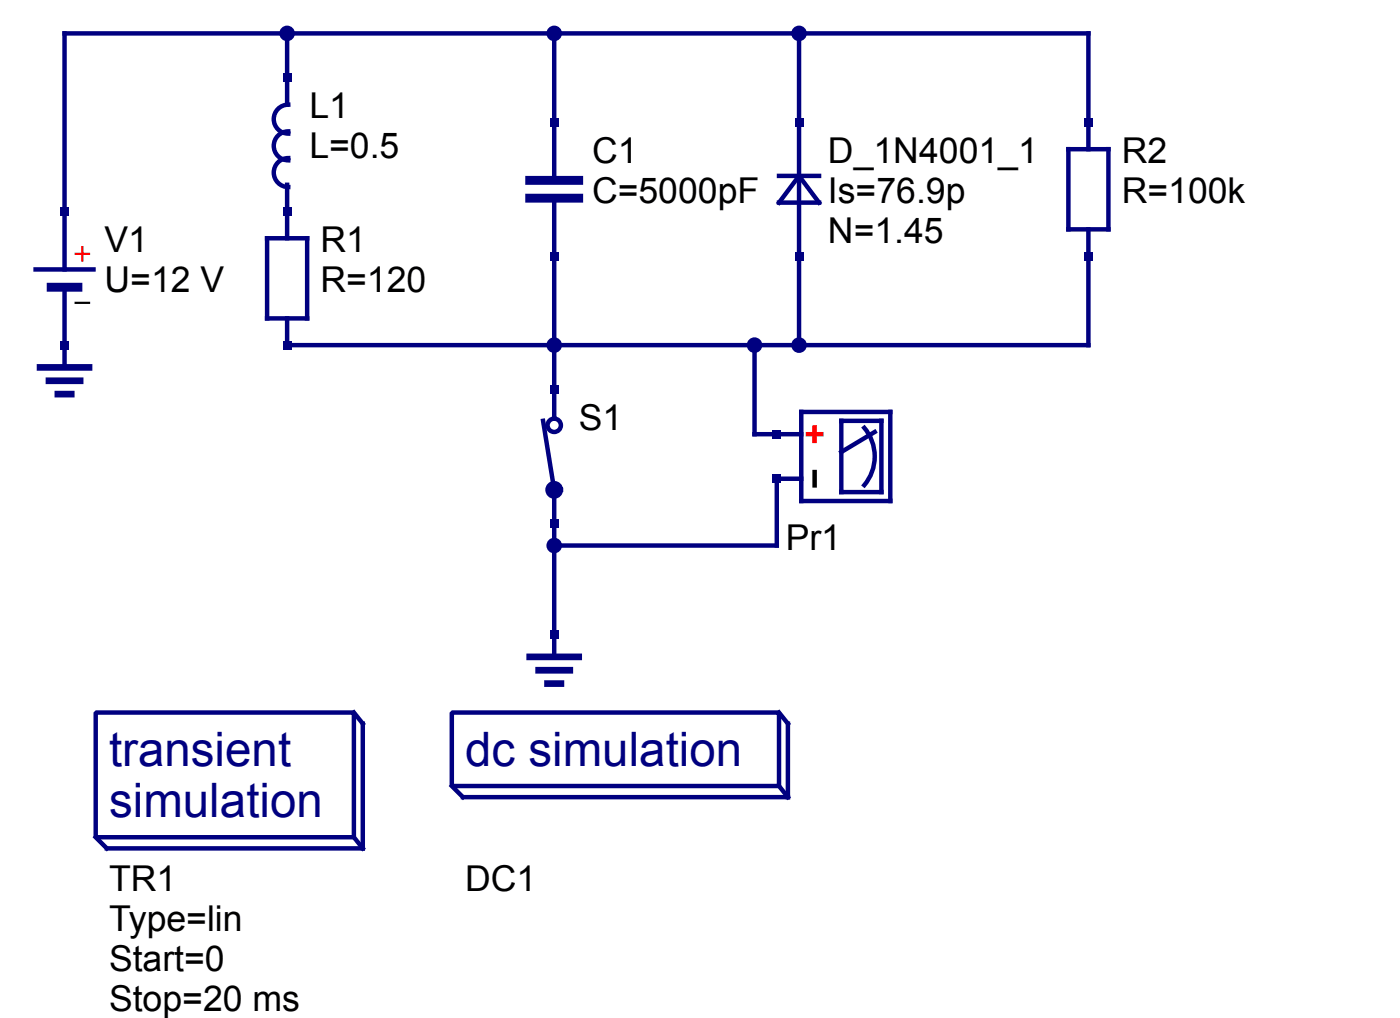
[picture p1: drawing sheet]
<svg xmlns="http://www.w3.org/2000/svg" width="178mm" height="129mm" viewBox="0 0 178 129" stroke-linecap="round" stroke-linejoin="round" font-family="sans-serif">
<g fill="none" stroke="#000080" stroke-width=".56">
<path d="M36.4 4.2v9.1M36.5 16.7a1.83 1.83 0 0 0-1.8 1.8 1.83 1.83 0 0 0 1.8 1.8M36.5 13.3a1.83 1.83 0 0 0-1.8 1.8 1.83 1.83 0 0 0 1.8 1.8M70.3 4.2v18.7M101.3 4.2v39.5M135.5 18.9h5v10.2h-5zM138 18.9v-14.7h-129.8v29.9M4.5 34.1h7.4M8.2 36.4v10.2M33.9 30.2h5v10.2h-5zM36.4 23.4v6.8M36.5 20a1.83 1.83 0 0 0-1.8 1.9 1.83 1.83 0 0 0 1.8 1.8"/>
<path d="M70.3 25.1v28M98.8 22.3h5.1M101.3 22.3l2.6 3.4h-5.1zM138 29.1v14.6h-101.6v-3.3M68.9 53.3l1.4 8.8v21.2M95.7 43.7v11.3h5.9M101.6 52.2h11.3v11.3h-11.3zM106.7 53.3h5.1v9.1h-5.1zM109.6 54.2a5.6 5.6 0 0 1 0 7.3M110.9 54.8l-4.2 2.5M101.6 60.7h-3.1v8.4h-28.2M12.1 90.3h32.8v15.8h-32.8z"/>
<path d="M44.9 90.3l1.1 1.4v15.8M57.3 90.3h41.5v9.3h-41.5zM57.3 99.6l1.4 1.4h41.2M98.8 99.6l1.1 1.4M98.8 90.3l1.1 1.4v9.3M12.1 106.1l1.4 1.4h32.5M44.9 106.1l1.1 1.4"/>
<circle cx="70.3" cy="53.9" r=".85"/>
</g>
<path d="M6.5 36.4h3.4M67.2 25.1h6.2M67.2 22.9h6.2" fill="none" stroke="#000080" stroke-width="1.1"/>
<path d="M9.6 32.2h1.7M10.4 31.3v1.7" fill="none" stroke="#f00" stroke-width=".28"/>
<path d="M9.6 38.4h1.7" fill="none" stroke="#000" stroke-width=".28"/>
<path d="M5.1 46.6h6.2M6.2 48.3h4M7.3 50h1.7M67.2 83.3h6.2M68.3 84.9h3.9M69.4 86.6h1.7" fill="none" stroke="#000080" stroke-width=".85"/>
<path d="M102.4 55h1.7M103.3 54.2v1.7" fill="none" stroke="#f00" stroke-width=".56"/>
<path d="M103.3 59.8v1.7" fill="none" stroke="#000" stroke-width=".56"/>
<circle cx="70.3" cy="62.1" r=".85" fill="#000080" stroke="#000080" stroke-width=".56"/>
<g fill="#000080">
<path d="M35.8 26.2h1.2v1.2h-1.2z" fill-rule="evenodd"/>
<path d="M35.8 9.3h1.2v1.1h-1.2z" fill-rule="evenodd"/>
<path d="M35.8 43.2h1.2v1.1h-1.2z" fill-rule="evenodd"/>
<path d="M69.7 31.9h1.1v1.1h-1.1z" fill-rule="evenodd"/>
<path d="M69.7 15h1.1v1.1h-1.1z" fill-rule="evenodd"/>
<path d="M7.6 26.2h1.1v1.2h-1.1z" fill-rule="evenodd"/>
<path d="M7.6 43.2h1.1v1.1h-1.1z" fill-rule="evenodd"/>
<path d="M97.9 54.5h1.2v1.1h-1.2z" fill-rule="evenodd"/>
<path d="M97.9 60.1h1.2v1.1h-1.2z" fill-rule="evenodd"/>
<path d="M69.7 79.9h1.1v1.1h-1.1z" fill-rule="evenodd"/>
<path d="M69.7 65.8h1.1v1.1h-1.1z" fill-rule="evenodd"/>
<path d="M69.7 48.8h1.1v1.2h-1.1z" fill-rule="evenodd"/>
<path d="M100.8 15h1.1v1.1h-1.1z" fill-rule="evenodd"/>
<path d="M100.8 31.9h1.1v1.1h-1.1z" fill-rule="evenodd"/>
<path d="M137.4 31.9h1.2v1.1h-1.2z" fill-rule="evenodd"/>
<path d="M137.4 15h1.2v1.1h-1.2z" fill-rule="evenodd"/>
</g>
<g fill="#000080" stroke="#000080" stroke-width=".28">
<circle cx="36.4" cy="4.2" r=".85"/>
<circle cx="70.3" cy="43.7" r=".85"/>
<circle cx="70.3" cy="4.2" r=".85"/>
<circle cx="95.7" cy="43.7" r=".85"/>
<circle cx="70.3" cy="69.1" r=".85"/>
<circle cx="101.3" cy="4.2" r=".85"/>
<circle cx="101.3" cy="43.7" r=".85"/>
</g>
<g font-size="6" fill="#000080">
<text x="13.8" y="97.1">transient</text>
<text x="59" y="97.1">dc simulation</text>
<text x="13.8" y="103.6">simulation</text>
</g>
<g font-size="4.5">
<text x="39.2" y="15">L1</text>
<text x="39.2" y="20">L=0.5</text>
<text x="75.1" y="20.6">C1</text>
<text x="105" y="20.6">D_1N4001_1</text>
<text x="142.2" y="20.6">R2</text>
<text x="75.1" y="25.7">C=5000pF</text>
<text x="105" y="25.7">Is=76.9p</text>
<text x="142.2" y="25.7">R=100k</text>
<text x="13.3" y="31.9">V1</text>
<text x="40.6" y="31.9">R1</text>
<text x="105" y="30.8">N=1.45</text>
<text x="13.3" y="37">U=12 V</text>
<text x="40.6" y="37">R=120</text>
<text x="73.4" y="54.5">S1</text>
<text x="99.6" y="69.7">Pr1</text>
<text x="13.8" y="112.9">TR1</text>
<text x="59" y="112.9">DC1</text>
<text x="13.8" y="118">Type=lin</text>
<text x="13.8" y="123">Start=0</text>
<text x="13.8" y="128.1">Stop=20 ms</text>
</g>
</svg>
